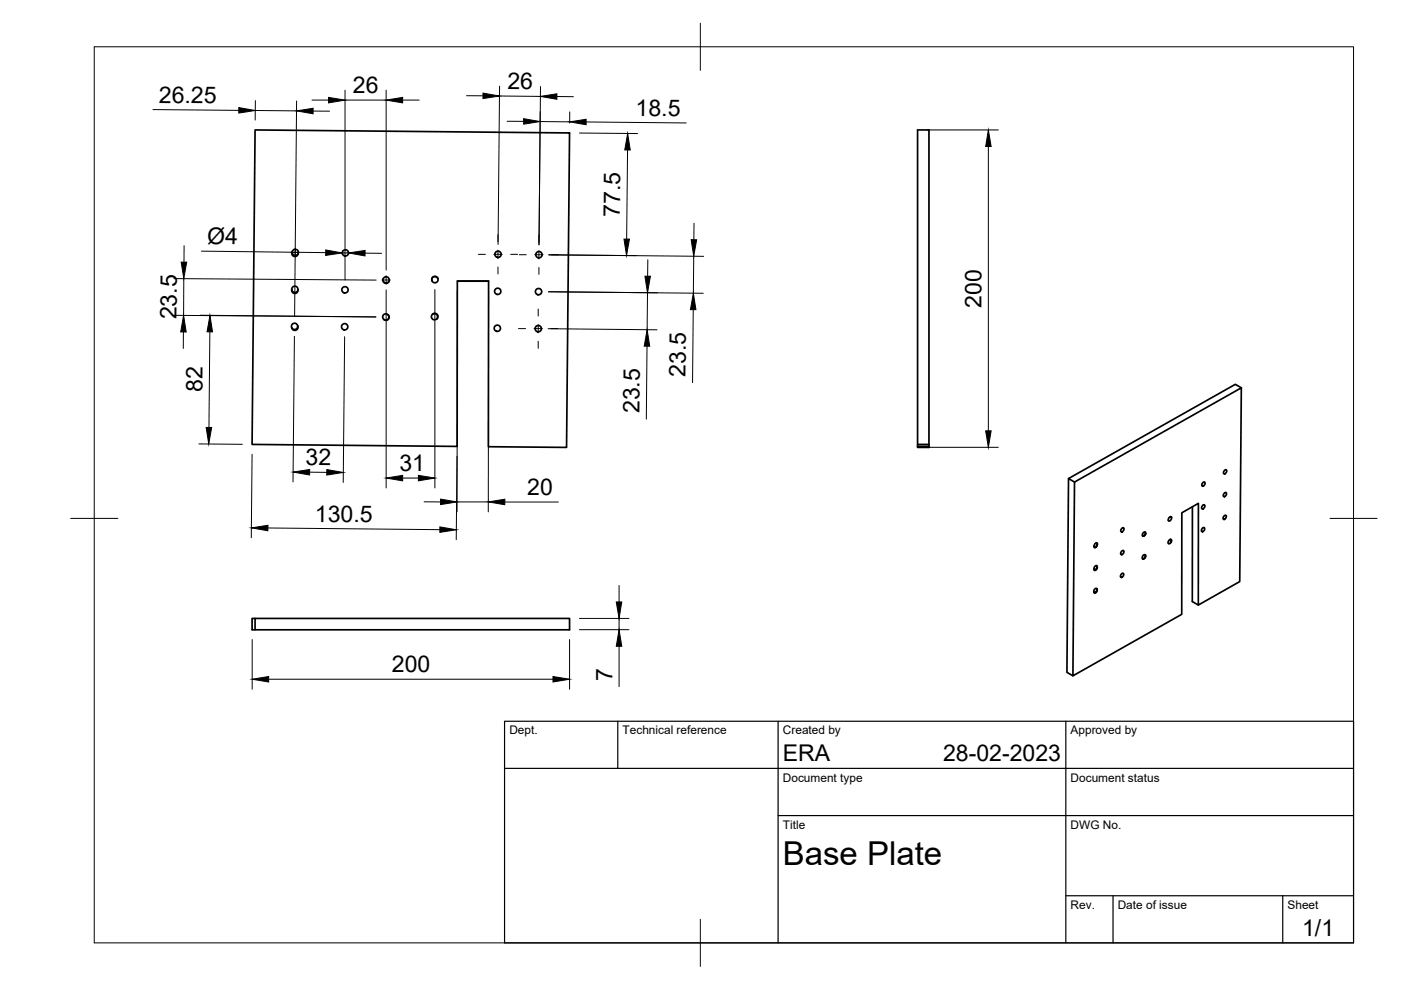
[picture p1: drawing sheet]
<svg xmlns="http://www.w3.org/2000/svg" width="297mm" height="210mm" viewBox="0 0 297 210" stroke-linecap="round" stroke-linejoin="round" font-family="sans-serif">
<!-- layer: Visible -->
<g fill="none" stroke="#000" stroke-width=".36">
<path d="M54.1 27.6l66.7 .6-.7 66.7-16.6-.2 .1-35.1h-6.6l-.1 35.1-43.5-.5zM61.9 53.4a.67 .67 0 0 0 .4 1 .67 .67 0 0 0 .9-.6M61.9 53.4a.67 .67 0 0 0 .5 .7 .67 .67 0 0 0 .8-.3M61.9 53.4a.67 .67 0 0 1 .9-.5 .67 .67 0 0 1 .4 .9M81.2 59.2a.67 .67 0 0 0 .4 .8 .67 .67 0 0 0 .9-.4M92.8 59.1a.67 .67 0 0 0-.8-.5 .67 .67 0 0 0-.4 .9M92.8 59a.67 .67 0 0 1-.4 .9 .67 .67 0 0 1-.8-.4M92.8 59a.67 .67 0 0 0-.8-.3 .67 .67 0 0 0-.4 .8M97 59.6h6.6M63.1 69.1a.67 .67 0 0 1-.4 .9 .67 .67 0 0 1-.8-.5M63.1 69.1a.67 .67 0 0 1-.4 .7 .67 .67 0 0 1-.8-.3M63.1 69.1a.67 .67 0 0 0-.9-.5 .67 .67 0 0 0-.3 .9"/>
<path d="M63.2 61.5a.67 .67 0 0 1-.7 .7 .67 .67 0 0 1-.6-.7M82.3 66.7a.67 .67 0 0 1 0 1 .67 .67 0 0 1-.9 0M82.3 66.7a.67 .67 0 0 0-1 .1 .67 .67 0 0 0 .1 .9M82.3 66.7a.67 .67 0 0 1 0 .9 .67 .67 0 0 1-.9 .1M91.7 66.6a.67 .67 0 0 1 1 .1 .67 .67 0 0 1-.1 .9M194.5 94.2v-66.6h2.5v67.3h-2.5v-.2h2.5M197 94.7h-2.5M197 94.2h-2.5v.5M259.6 99.7l.2-.1a.43 .43 0 0 1 .2 .6 .43 .43 0 0 1-.6 .2zM263.2 82.2l-1.3-.7-35.4 20 1.3 .7M226.5 101.5l-.3 41.1 1.3 .7M227.8 102.2l35.4-20-.4 41.1-8.7 5v-21.6l-3.5 2-.1 21.6-23 13z"/>
<path d="M231.9 115.8a.48 .48 0 0 0 .6 0 .48 .48 0 0 0 .2-.6l-.1-.1a.69 .69 0 0 0-.6 1l.4-.1 .2-.5-.2 .4-.4 .2M232.2 120l.3-.1a.56 .56 0 0 1 .1 .7 .56 .56 0 0 1-.6 .2v-.3zM237.8 116.8l.2-.1a.43 .43 0 0 1 .2 .6 .43 .43 0 0 1-.6 .2zM237.9 112l.1-.1a.43 .43 0 0 1 .2 .6 .43 .43 0 0 1-.6 .2zM242.8 117.6l-.5 .3v.6M242.8 117.6l.1 .5-.2 .3-.4 .1M242.8 117.6l.1 .4a.53 .53 0 0 1-.6 .5l.4-.3zM242.8 113.2h.1M242.9 113.1l-.3 .5-.3 .1M242.9 113.2l-.3 .4h-.4M242.9 113.2v-.2l-.2-.2-.5 .5M242.9 113.2l-.5 .5-.2-.2v-.2"/>
<path d="M248 109.6h.1a.44 .44 0 0 1 .2 .6 .44 .44 0 0 1-.6 .2zM248.1 114.4l.2 .1-.1 .5M248.2 109.6l.1 .1M248.2 115h.1M248.3 115l.1-.5a.5 .5 0 0 0-.6 .1 .5 .5 0 0 0-.1 .7h.3l.2-.3M248.3 114.4v.2l-.1 .4M248.3 109.6v.1M248.3 109.7h.1M252.8 107.5v20l1.3 .8M255 112l.1-.1a.43 .43 0 0 1 .2 .5 .43 .43 0 0 1-.6 .2zM255 107.2l.2-.2a.43 .43 0 0 1 .2 .6 .43 .43 0 0 1-.6 .2zM255 102.3l.2-.1a.43 .43 0 0 1 .2 .6 .43 .43 0 0 1-.6 .2z"/>
<path d="M259.5 109.4l.2-.1a.43 .43 0 0 1 .2 .5 .43 .43 0 0 1-.6 .2zM259.6 104.5l.2-.1a.43 .43 0 0 1 .2 .6 .43 .43 0 0 1-.6 .2zM54.1 131.1h-.7v2.4h67.4v-2.4h-66.7v2.4M232 125.6l.4-.1 .2-.6-.1 .6-.5 .2M232.6 124.9h.1M232.6 124.9l-.1-.1h-.3l-.3 .5v.2M232.6 120.2h.1M232.6 124.9v.3l-.3 .5h-.3l-.1-.1M232.6 120.2l-.2 .5-.4 .2M232.6 120.2l-.3 .5h-.3M237.8 121.7l.2-.2a.43 .43 0 0 1 .2 .6 .43 .43 0 0 1-.6 .2z"/>
<circle cx="73.2" cy="53.6" r=".67"/>
<circle cx="81.9" cy="59.4" r=".67"/>
<circle cx="105.6" cy="53.9" r=".67"/>
<circle cx="114.3" cy="54" r=".67"/>
<circle cx="62.5" cy="61.3" r=".67"/>
<circle cx="73.1" cy="69.3" r=".67"/>
<circle cx="73.1" cy="61.5" r=".67"/>
<circle cx="92.1" cy="67.1" r=".67"/>
<circle cx="105.4" cy="69.6" r=".67"/>
<circle cx="105.5" cy="61.8" r=".67"/>
<circle cx="114.1" cy="69.7" r=".67"/>
<circle cx="114.2" cy="61.8" r=".67"/>
</g>
<!-- layer: BORDER -->
<path d="M20 9.9h267v190h-267zM148.5 4.9v10M15 109.9h10M282 109.9h10M148.5 194.9v10" fill="none" stroke="#000" stroke-width=".21"/>
<!-- layer: TITLEBLOCK -->
<path d="M107 152.9h180v47h-180zM131 152.9v10M165 152.9v47M226 152.9v47M107 162.9h180M165 172.9h122M226 189.9h61M236 189.9v10M272 189.9v10" fill="none" stroke="#000" stroke-width=".25"/>
<!-- layer: FD_Dimensions -->
<g fill="none" stroke="#000" stroke-width=".21">
<path d="M73.2 19.1v40.3M81.9 19.1v38.2M105.9 18.3l-.3 33.5M114.6 18.3l-.3 33.6M32.4 23.2l18.2 .2M54.1 23.4l8.8 .1M54.1 21.3v4.2M62.9 21.4l-.4 45.7M66.1 21.2h3.6M66.4 23.6h3.5M73.2 21.2h8.7M85.4 21.2h3.5"/>
<path d="M98.9 20.3h3.5M105.9 20.4h8.7M107.5 25.7h3.5M114.5 25.8h6.3M118.1 20.5h3.5M120.8 23.7v2.4M122.9 28.2l12.3 .1M124.3 25.9l21.2 .2M133.1 31.8l-.2 18.9M196.7 27.6h15M209.5 31.1v60.2M36.9 59.1l42.9 .3"/>
<path d="M39 59.1l-.1 7.8M39 52.1v3.5M42.7 53.2l26.4 .4M72.6 53.6h1.3M77.4 53.7h3.5M116.4 54l32.8 .3M137.4 55.1l-.1 3.5M147.1 54.3l-.1 7.9M147.2 47.3l-.1 3.5M38.9 70.4v3.5M42.4 66.8l37.3 .4-42.9-.3M44.5 70.4l-.2 20.2"/>
<path d="M62.4 71.3l-.3 30.9M73.1 71.4l-.3 30.9M81.9 61.5v42M92.2 61.4v42.1M97 61.7l-.1 46.8M103.6 61.7l-.1 46.8M116.2 69.7l23.1 .2M116.3 61.9l32.8 .3M137.2 73.4l-.2 15.5M137.3 62.1l-.1 7.8M147 65.7l-.2 15.4M42.2 94.1l9.2 .1"/>
<path d="M53.4 96.3l-.1 17.7M96.9 96.7l-.2 17.7M196.7 94.8h15M56.8 111.9l36.5 .4M65.7 100.1l3.6 .1M85.4 101.4h3.3M89.9 106.4h3.5M96.9 106.4h6.6M107 106.4h11.4M53.5 135.6v10.5M120.8 135.6v10.5M122.9 131.1h10.4"/>
<path d="M122.9 133.5h10.4M131.3 124.1v3.5M131.3 131.1v2.4M131.3 137v8.6M57 144h60.2"/>
</g>
<g fill="#000" stroke="#000" stroke-width=".21">
<path d="M102.4 19.7l3.5 .7-3.5 .5zM114.6 20.4l3.5-.5v1.2zM50.6 22.8l3.5 .6-3.5 .6zM62.9 23.5l3.5-.5v1.1zM69.7 20.7l3.5 .5-3.5 .6zM81.9 21.2l3.5-.5v1.1zM111 25.2l3.5 .6-3.5 .5zM120.8 25.8l3.5-.5v1.2zM133.1 28.3l.5 3.5h-1.1zM209.5 27.6l.6 3.5h-1.1zM38.4 55.6h1.2l-.6 3.5zM69.1 53l3.5 .6-3.6 .6z"/>
<path d="M73.9 53.6l3.5-.5v1.2zM132.3 50.7h1.2l-.7 3.5zM136.7 58.6h1.2l-.6 3.5zM146.5 50.8h1.2l-.6 3.5zM38.9 66.9l.6 3.5h-1.2zM44.5 66.9l.6 3.5h-1.2zM137.2 69.9l.6 3.5h-1.2zM147 62.2l.6 3.5h-1.2zM43.7 90.6h1.2l-.6 3.5zM62.1 100.1l3.6-.6-.1 1.2zM69.3 99.6l3.5 .6-3.5 .5zM209 91.3h1.1l-.6 3.5z"/>
<path d="M53.3 111.9l3.5-.5v1.1zM81.9 101.4l3.5-.6v1.2zM88.7 100.8l3.5 .6-3.5 .6zM93.3 111.7l3.5 .6-3.5 .6zM93.4 105.8l3.5 .6-3.5 .6zM103.5 106.4l3.5-.6v1.2zM130.7 127.6h1.1l-.5 3.5zM131.3 133.5l.5 3.5h-1.1zM53.5 144l3.5-.6v1.2zM117.2 143.4l3.6 .6-3.6 .6z"/>
</g>
<!-- layer: Smart Centers -->
<g fill="none" stroke="#000" stroke-width=".21">
<path d="M61.7 53.5h1.8M62.6 52.6v1.8M81 59.4h1.8M81.9 58.5v1.8M101.4 53.9h1.5M104.7 53.9h1.8M105.6 49.8v1.5M105.6 53v1.8M105.6 56.6v1.5M108.3 53.9h1.4M110.1 54h1.5M113.4 54h1.7"/>
<path d="M114.3 49.8v1.5M114.3 53.1v1.8M114.3 56.7v1.5M116.9 54h1.5M109.9 69.7h1.5M113.2 69.7h1.8M114.1 65.5v1.5M114.1 68.8v1.8M114.1 72.4v1.4M116.8 69.7h1.5"/>
</g>
<text font-size="7" x="166" y="183.4">Base Plate</text>
<g font-size="4.9">
<text x="33.7" y="21.8" transform="rotate(1 33.7 21.8)">26.25</text>
<text x="74.8" y="19.8">26</text>
<text x="107.6" y="18.9">26</text>
<text x="134.8" y="24.5" transform="rotate(1 134.8 24.5)">18.5</text>
<text x="131.4" y="46" transform="rotate(-89 131.4 46)">77.5</text>
<text x="43.9" y="51.7" transform="rotate(1 43.9 51.7)">Ø4</text>
<text x="208.1" y="65.2" transform="rotate(-90 208.1 65.2)">200</text>
<text x="37.4" y="67.7" transform="rotate(-89 37.4 67.7)">23.5</text>
<text x="42.9" y="83.2" transform="rotate(-89 42.9 83.2)">82</text>
<text x="145.4" y="79.9" transform="rotate(-89 145.4 79.9)">23.5</text>
<text x="135.6" y="87.6" transform="rotate(-89 135.6 87.6)">23.5</text>
<text x="64.8" y="98.7">32</text>
<text x="84.7" y="99.9">31</text>
<text x="111.8" y="105">20</text>
<text x="66.8" y="110.6">130.5</text>
<text x="83.1" y="142.6">200</text>
<text x="129.9" y="144.4" transform="rotate(-90 129.9 144.4)">7</text>
<text x="166" y="161.4">ERA</text>
<text x="200" y="161.4">28-02-2023</text>
<text x="276.1" y="198.6">1/1</text>
</g>
<g font-size="2.5">
<text x="108" y="155.7">Dept.</text>
<text x="132" y="155.7">Technical reference</text>
<text x="166" y="155.7">Created by</text>
<text x="227" y="155.7">Approved by</text>
<text x="166" y="165.7">Document type</text>
<text x="227" y="165.7">Document status</text>
<text x="166" y="175.7">Title</text>
<text x="227" y="175.7">DWG No.</text>
<text x="227" y="192.7">Rev.</text>
<text x="237" y="192.7">Date of issue</text>
<text x="273" y="192.7">Sheet</text>
</g>
</svg>
